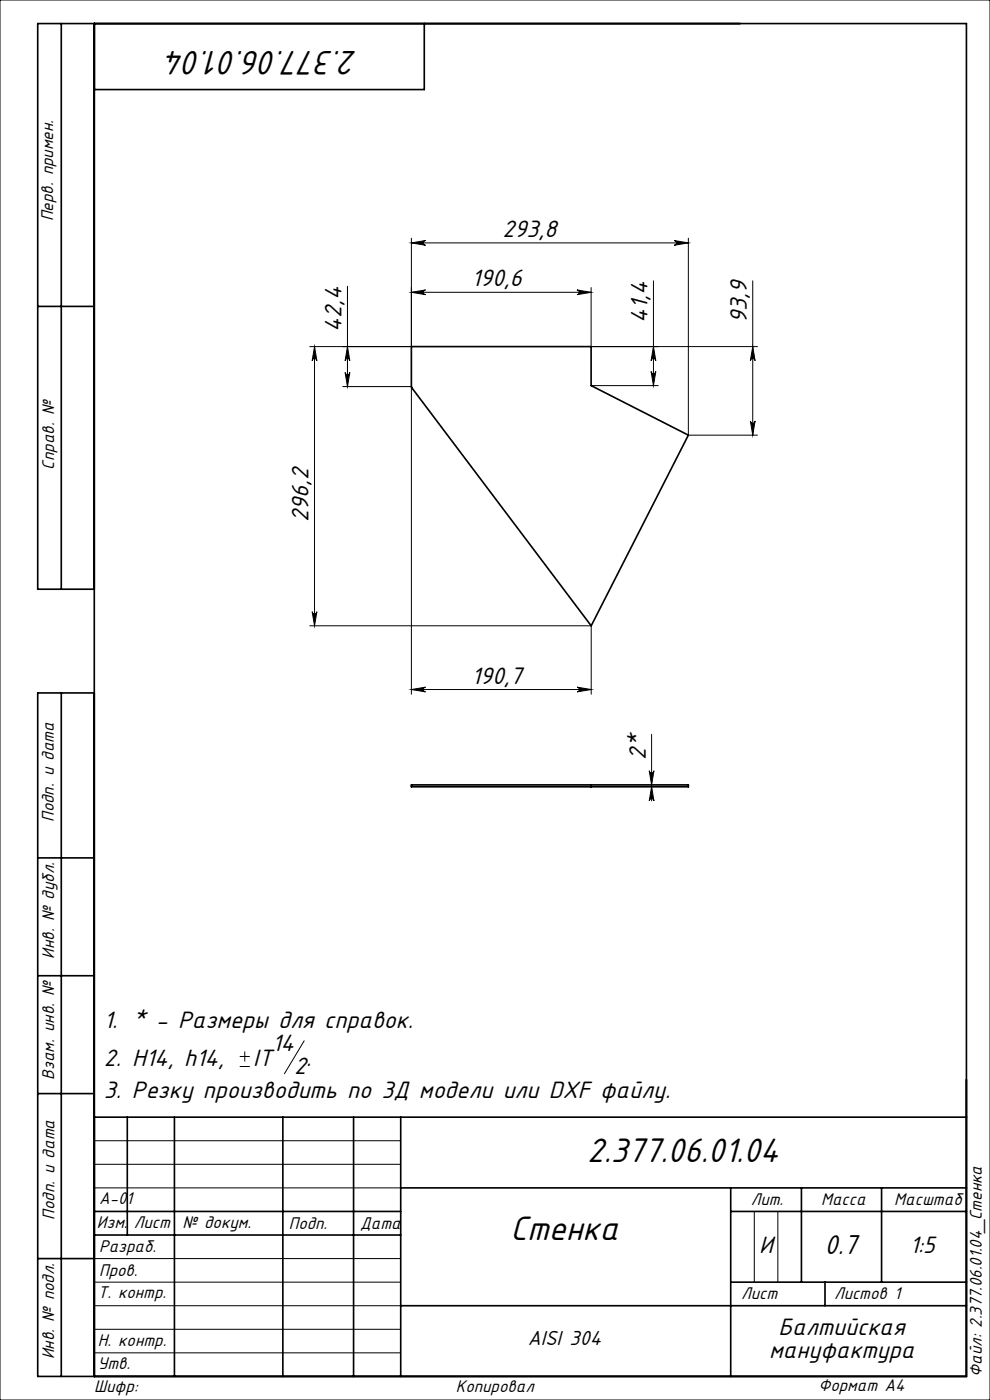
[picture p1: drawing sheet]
<svg xmlns="http://www.w3.org/2000/svg" width="210mm" height="297mm" viewBox="0 0 210 297" stroke-linecap="round" stroke-linejoin="round" font-family="sans-serif">
<g fill="none" stroke="#000" stroke-width=".21">
<path d="M0 0h210v297h-210zM87.3 50.5v23h-21.6M87.3 51.5h58.7M87.3 51.5l3-.5a.5 .5 0 0 0-.5 .5 .5 .5 0 0 0 .5 .5zM138.6 59.6v22.2M143 51l3 .5-3 .5a.5 .5 0 0 0 .5-.5 .5 .5 0 0 0-.5-.5zM146 50.5v41.8h14.7M159.7 59.6v32.7M66.7 73.5v59.3M66.7 73.5l.5 3a.5 .5 0 0 0-.5-.4 .5 .5 0 0 0-.5 .4zM73.2 79a.5 .5 0 0 0 .5 .5 .5 .5 0 0 0 .5-.5l-.5 3zM73.7 60.7v21.3"/>
<path d="M73.7 73.5l.5 3a.5 .5 0 0 0-.5-.4 .5 .5 0 0 0-.5 .4zM87.3 62h38.1M87.3 62l3-.5a.5 .5 0 0 0-.5 .5 .5 .5 0 0 0 .5 .5zM122.4 61.5l3 .5-3 .5a.5 .5 0 0 0 .5-.5 .5 .5 0 0 0-.5-.5zM125.4 61v12.5h35.3M138.1 78.8a.5 .5 0 0 0 .5 .5 .5 .5 0 0 0 .5-.5l-.5 3zM138.6 73.5l.5 3a.5 .5 0 0 0-.5-.4 .5 .5 0 0 0-.5 .4zM159.7 73.5l.5 3a.5 .5 0 0 0-.5-.4 .5 .5 0 0 0-.5 .4zM72.7 82h14.6v65.3M125.4 81.8h14.2M159.2 89.3a.5 .5 0 0 0 .5 .5 .5 .5 0 0 0 .5-.5l-.5 3zM65.7 132.8h59.7v14.5"/>
<path d="M66.2 129.8a.5 .5 0 0 0 .5 .4 .5 .5 0 0 0 .5-.4l-.5 3zM87.3 146.3h38.1M87.3 146.3l3-.5a.5 .5 0 0 0-.5 .5 .5 .5 0 0 0 .5 .5zM122.4 145.8l3 .5-3 .5a.5 .5 0 0 0 .5-.5 .5 .5 0 0 0-.5-.5zM138.2 155.8v14.1M137.7 163.5a.5 .5 0 0 0 .5 .5 .5 .5 0 0 0 .5-.5l-.5 3zM138.2 166.9l.5 3a.5 .5 0 0 0-.5-.5 .5 .5 0 0 0-.5 .5zM50.9 226.3h2.1M50.9 224.1h2.1M51.9 223.1v2.1M64.5 220.8l-4.2 7M20 242h65"/>
<path d="M20 247h65M20 252h65M160 257v15M165 257v15M20 277h65M20 272h65M20 267h65M20 287h65M20 282h65"/>
</g>
<g fill="none" stroke="#000" stroke-width=".35">
<path d="M13 5v120M20 5v287M90 5v14h-70M8 65h12M87.3 73.5h38.1v8.3l20.6 10.5-20.6 40.5-38.1-50.5zM20 125h-12v-120h197v287h-197v-145h12M13 147v145M87.3 166.5h58.7v.4h-58.7zM125.4 166.5v.4M8 182h12M8 207h12M8 232h12"/>
<path d="M20 237h185M27 237v25M37 237v55M60 237v55M75 237v55M85 237v55M20 257h65M85 252h120M155 252v40M155 257h50M170 252v20M187 252v20"/>
<path d="M8 267h12M20 262h65M85 277h120M155 272h50M175 272v5"/>
</g>
<g fill="#000">
<path d="M66.7 73.5l.5 3a.5 .5 0 0 0-.5-.4 .5 .5 0 0 0-.5 .4zM66.2 129.8a.5 .5 0 0 0 .5 .4 .5 .5 0 0 0 .5-.4l-.5 3z"/>
<path d="M73.7 73.5l.5 3a.5 .5 0 0 0-.5-.4 .5 .5 0 0 0-.5 .4zM73.2 79a.5 .5 0 0 0 .5 .5 .5 .5 0 0 0 .5-.5l-.5 3z"/>
<path d="M122.4 61.5l3 .5-3 .5a.5 .5 0 0 0 .5-.5 .5 .5 0 0 0-.5-.5zM87.3 62l3-.5a.5 .5 0 0 0-.5 .5 .5 .5 0 0 0 .5 .5z"/>
<path d="M138.1 78.8a.5 .5 0 0 0 .5 .5 .5 .5 0 0 0 .5-.5l-.5 3zM138.6 73.5l.5 3a.5 .5 0 0 0-.5-.4 .5 .5 0 0 0-.5 .4z"/>
<path d="M159.2 89.3a.5 .5 0 0 0 .5 .5 .5 .5 0 0 0 .5-.5l-.5 3zM159.7 73.5l.5 3a.5 .5 0 0 0-.5-.4 .5 .5 0 0 0-.5 .4z"/>
<path d="M122.4 145.8l3 .5-3 .5a.5 .5 0 0 0 .5-.5 .5 .5 0 0 0-.5-.5zM87.3 146.3l3-.5a.5 .5 0 0 0-.5 .5 .5 .5 0 0 0 .5 .5zM143 51l3 .5-3 .5a.5 .5 0 0 0 .5-.5 .5 .5 0 0 0-.5-.5zM87.3 51.5l3-.5a.5 .5 0 0 0-.5 .5 .5 .5 0 0 0 .5 .5z"/>
<path d="M138.2 166.9l.5 3a.5 .5 0 0 0-.5-.5 .5 .5 0 0 0-.5 .5zM137.7 163.5a.5 .5 0 0 0 .5 .5 .5 .5 0 0 0 .5-.5l-.5 3z"/>
</g>
<g font-size="8">
<text x="75.8" y="10.7" transform="rotate(-180 75.8 10.7)">2.377.06.01.04</text>
<text x="124.5" y="246.6">2.377.06.01.04</text>
<text x="108.3" y="263.1">Стенка</text>
</g>
<text font-size="6.4" x="174.9" y="266">0.7</text>
<g font-size="5.6">
<text x="106.6" y="50.3">293,8</text>
<text x="100" y="60.8">190,6</text>
<text x="72.5" y="70.3" transform="rotate(-90 72.5 70.3)">42,4</text>
<text x="137.4" y="68.5" transform="rotate(-90 137.4 68.5)">41,4</text>
<text x="158.4" y="68.5" transform="rotate(-90 158.4 68.5)">93,9</text>
<text x="65.5" y="110.7" transform="rotate(-90 65.5 110.7)">296,2</text>
<text x="100" y="145">190,7</text>
<text x="137" y="161.2" transform="rotate(-90 137 161.2)">2*</text>
<text x="22" y="218.1">1. * - Размеры для справок.</text>
<text x="22" y="226.2">2. Н14, h14,</text>
<text x="53.7" y="226.2">IT</text>
<text x="57.7" y="223">14</text>
<text x="62.4" y="227.9">2</text>
<text x="65" y="226.2">.</text>
<text x="22" y="232.8">3. Резку производить по 3Д модели или DXF файлу.</text>
<text x="161.1" y="265.7">И</text>
<text x="193" y="265.8">1:5</text>
<text x="165.1" y="283.2">Балтийская</text>
<text x="163.2" y="288.1">мануфактура</text>
</g>
<text font-size="4.8" x="111.9" y="285.4">AISI 304</text>
<g font-size="4">
<text x="11.3" y="46.9" transform="rotate(-90 11.3 46.9)">Перв. примен.</text>
<text x="11.5" y="99.6" transform="rotate(-90 11.5 99.6)">Справ. №</text>
<text x="11.4" y="174.4" transform="rotate(-90 11.4 174.4)">Подп. и дата</text>
<text x="11.5" y="203.4" transform="rotate(-90 11.5 203.4)">Инв. № дубл.</text>
<text x="11.5" y="229" transform="rotate(-90 11.5 229)">Взам. инв. №</text>
<text x="21" y="255.5">А-01</text>
<text x="159.2" y="255.6">Лит.</text>
<text x="174.2" y="255.6">Масса</text>
<text x="189.7" y="255.6">Масштаб</text>
<text x="11.5" y="258.8" transform="rotate(-90 11.5 258.8)">Подп. и дата</text>
<text x="20.6" y="260.5">Изм.</text>
<text x="28.4" y="260.5">Лист</text>
<text x="38.7" y="260.5">№ докум.</text>
<text x="61.3" y="260.6">Подп.</text>
<text x="76.4" y="260.6">Дата</text>
<text x="21" y="265.6">Разраб.</text>
<text x="20.7" y="275.4">Т. контр.</text>
<text x="21" y="270.8">Пров.</text>
<text x="157.2" y="275.6">Лист</text>
<text x="176.9" y="275.6">Листов 1</text>
<text x="20.7" y="285.6">Н. контр.</text>
<text x="11.5" y="288.4" transform="rotate(-90 11.5 288.4)">Инв. № подл.</text>
<text x="20.7" y="290.4">Утв.</text>
<text x="208.3" y="292.1" transform="rotate(-90 208.3 292.1)">Файл: 2.377.06.01.04_Стенка</text>
<text x="20" y="295.3">Шифр:</text>
<text x="96.7" y="295.3">Копировал</text>
<text x="173.6" y="295.1">Формат A4</text>
</g>
</svg>
